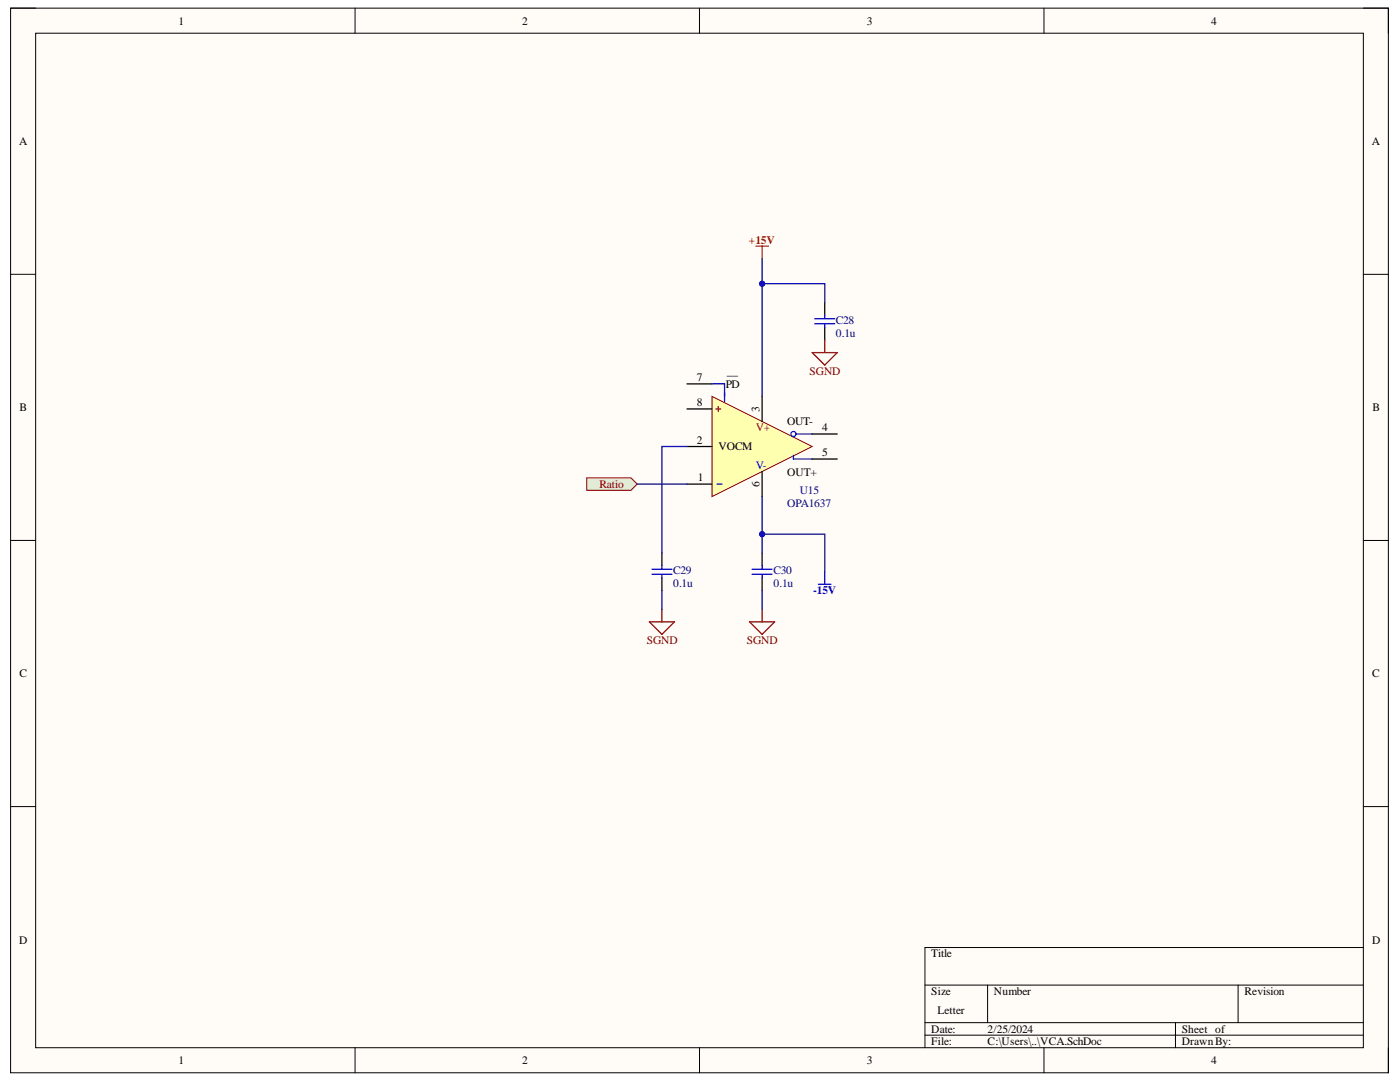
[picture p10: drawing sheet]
<svg xmlns="http://www.w3.org/2000/svg" width="279mm" height="216mm" viewBox="0 0 279 216" stroke-linecap="round" stroke-linejoin="round" font-family="sans-serif">
<path d="M2.1 1.6h275v212.5h-275z" fill-rule="evenodd" fill="#fffcf8"/>
<path d="M2.1 1.6h275v212.5h-275z" fill="none" stroke="#000" stroke-width=".2"/>
<path d="M7.1 6.6h265v202.5h-265z" fill-rule="evenodd" fill="#fffcf8"/>
<g fill="none" stroke="#000" stroke-width=".2">
<path d="M2.1 1.6h5M7.1 6.6h265v202.5h-265zM70.9 1.6v5M139.6 1.6v5M208.3 1.6v5M272.1 1.6h5v5M2.1 54.7h5M272.1 54.7h5M2.1 107.8h5M272.1 107.8h5M2.1 160.9h5M272.1 160.9h5"/>
<path d="M184.6 196.6h87.5M197.1 196.6v7.5M247.1 196.6v7.5M272.1 189.1h-87.5v20M70.9 209.1v5M139.6 209.1v5M184.6 204.1h87.5M184.6 206.6h87.5M208.3 209.1v5M234.6 204.1v5M277.1 209.1v5"/>
</g>
<path d="M142.1 79.1l20 10-20 10z" fill="#ffffb0"/>
<path d="M142.1 79.1l20 10-20 10z" fill="none" stroke="#800000" stroke-width=".2"/>
<g fill="none" stroke="#00f" stroke-width=".25">
<path d="M142.1 76.6h2.5v3.5M143.1 96.6h1M158.3 90.8v.8h3.8M158.8 86.6h3.3"/>
<circle cx="158.3" cy="86.6" r=".5"/>
</g>
<path d="M142.8 81.6h1M143.4 81.1v1" fill="none" stroke="#f00" stroke-width=".25"/>
<path d="M137.1 76.6h5M152.1 79.1v5M137.1 81.6h5M137.1 96.6h5M137.1 89.1h5M152.1 94.1v5M162.1 86.6h5M162.1 91.6h5" fill="none" stroke="#000" stroke-width=".25"/>
<path d="M117.1 95.3h8.8l1.3 1.3-1.3 1.2h-8.8z" fill-rule="evenodd" fill="#d9ead3"/>
<path d="M117.1 95.3h8.8l1.3 1.3-1.3 1.2h-8.8z" fill="none" stroke="#800000" stroke-width=".2"/>
<path d="M164.6 60.4v2.5M164.6 65.4v2.5M132.1 110.3v2.5M132.1 115.3v2.5M152.1 110.3v2.5M152.1 115.3v2.5" fill="none" stroke="#000" stroke-width=".25"/>
<g fill="none" stroke="#00f" stroke-width=".25">
<path d="M162.6 63.6h4M162.6 64.6h4M164.6 62.9v.7M164.6 64.6v.8M130.1 113.6h4M130.1 114.6h4M132.1 112.8v.8M132.1 114.6v.7M150.1 113.6h4M150.1 114.6h4M152.1 112.8v.8M152.1 114.6v.7"/>
<path d="M163.3 116.6h2.5M164.6 114.1v2.5"/>
</g>
<path d="M162.1 70.4h5l-2.5 2.5zM164.6 67.9v2.5M129.6 124.1h5l-2.5 2.5zM132.1 121.6v2.5M149.6 124.1h5l-2.5 2.5zM152.1 121.6v2.5" fill="none" stroke="#800000" stroke-width=".25"/>
<path d="M150.8 49.1h2.5M152.1 49.1v2.5" fill="none" stroke="#f00" stroke-width=".25"/>
<path d="M127.2 96.6h9.9M137.1 89.1h-5v21.2M152.1 99.1v11.2M132.1 117.8v3.8M152.1 117.8v3.8" fill="none" stroke="#000080" stroke-width=".25"/>
<circle cx="152.1" cy="106.6" r=".5" fill="#000080"/>
<circle cx="152.1" cy="106.6" r=".5" fill="none" stroke="#000080" stroke-width=".2"/>
<path d="M152.1 51.6v27.5" fill="none" stroke="#000080" stroke-width=".25"/>
<circle cx="152.1" cy="56.6" r=".5" fill="#000080"/>
<circle cx="152.1" cy="56.6" r=".5" fill="none" stroke="#000080" stroke-width=".2"/>
<path d="M152.1 106.6h12.5v7.5" fill="none" stroke="#000080" stroke-width=".25"/>
<circle cx="152.1" cy="106.6" r=".5" fill="#000080"/>
<circle cx="152.1" cy="106.6" r=".5" fill="none" stroke="#000080" stroke-width=".2"/>
<path d="M152.1 56.6h12.5v3.8" fill="none" stroke="#000080" stroke-width=".25"/>
<circle cx="152.1" cy="56.6" r=".5" fill="#000080"/>
<circle cx="152.1" cy="56.6" r=".5" fill="none" stroke="#000080" stroke-width=".2"/>
<g font-size="2.3">
<text x="35.6" y="4.9">1</text>
<text x="104.2" y="4.9">2</text>
<text x="173" y="4.9">3</text>
<text x="241.7" y="4.9">4</text>
<text x="3.8" y="28.9">A</text>
<text x="273.7" y="28.9">A</text>
<text x="139.1" y="76.1">7</text>
<text x="144.8" y="77.4">PD</text>
<text x="145.1" y="74.8">__</text>
<text x="3.9" y="82">B</text>
<text x="139.1" y="81.1">8</text>
<text x="151.6" y="82.1" transform="rotate(-90 151.6 82.1)">3</text>
<text x="273.9" y="82">B</text>
<text x="139.1" y="88.6">2</text>
<text x="143.4" y="89.8">VOCM</text>
<text x="157.1" y="84.8">OUT-</text>
<text x="164.1" y="86.1">4</text>
<text x="157.1" y="94.9">OUT+</text>
<text x="164.1" y="91.1">5</text>
<text x="139.2" y="96.1">1</text>
<text x="151.6" y="97.1" transform="rotate(-90 151.6 97.1)">6</text>
<text x="3.9" y="135.2">C</text>
<text x="273.8" y="135.2">C</text>
<text x="3.8" y="188.3">D</text>
<text x="185.9" y="191.1">Title</text>
<text x="273.8" y="188.3">D</text>
<text x="185.9" y="198.6">Size</text>
<text x="187.1" y="202.3">Letter</text>
<text x="198.4" y="198.6">Number</text>
<text x="248.4" y="198.6">Revision</text>
<text x="185.9" y="206">Date:</text>
<text x="185.9" y="208.6">File:</text>
<text x="197.1" y="206">2/25/2024</text>
<text x="197.1" y="208.6">C:\Users\..\VCA.SchDoc</text>
<text x="235.8" y="206">Sheet of</text>
<text x="235.8" y="208.6">DrawnBy:</text>
<text x="35.6" y="212.3">1</text>
<text x="104.2" y="212.3">2</text>
<text x="173" y="212.3">3</text>
<text x="241.7" y="212.3">4</text>
</g>
<g font-size="2.3" fill="#f00">
<text x="149.5" y="48.6">+15V</text>
<text x="150.8" y="86.1">V+</text>
</g>
<g font-size="2.3" fill="#000080">
<text x="166.8" y="64.6">C28</text>
<text x="166.8" y="67.2">0.1u</text>
<text x="157.1" y="101.1">OPA1637</text>
<text x="159.6" y="98.6">U15</text>
<text x="134.3" y="117.1">0.1u</text>
<text x="134.3" y="114.6">C29</text>
<text x="154.4" y="117.1">0.1u</text>
<text x="154.4" y="114.6">C30</text>
</g>
<g font-size="2.3" fill="#800000">
<text x="161.6" y="74.8">SGND</text>
<text x="119.6" y="97.3">Ratio</text>
<text x="129.1" y="128.6">SGND</text>
<text x="149.1" y="128.6">SGND</text>
</g>
<g font-size="2.3" fill="#00f">
<text x="150.8" y="93.6">V-</text>
<text x="162.3" y="118.6">-15V</text>
</g>
</svg>
